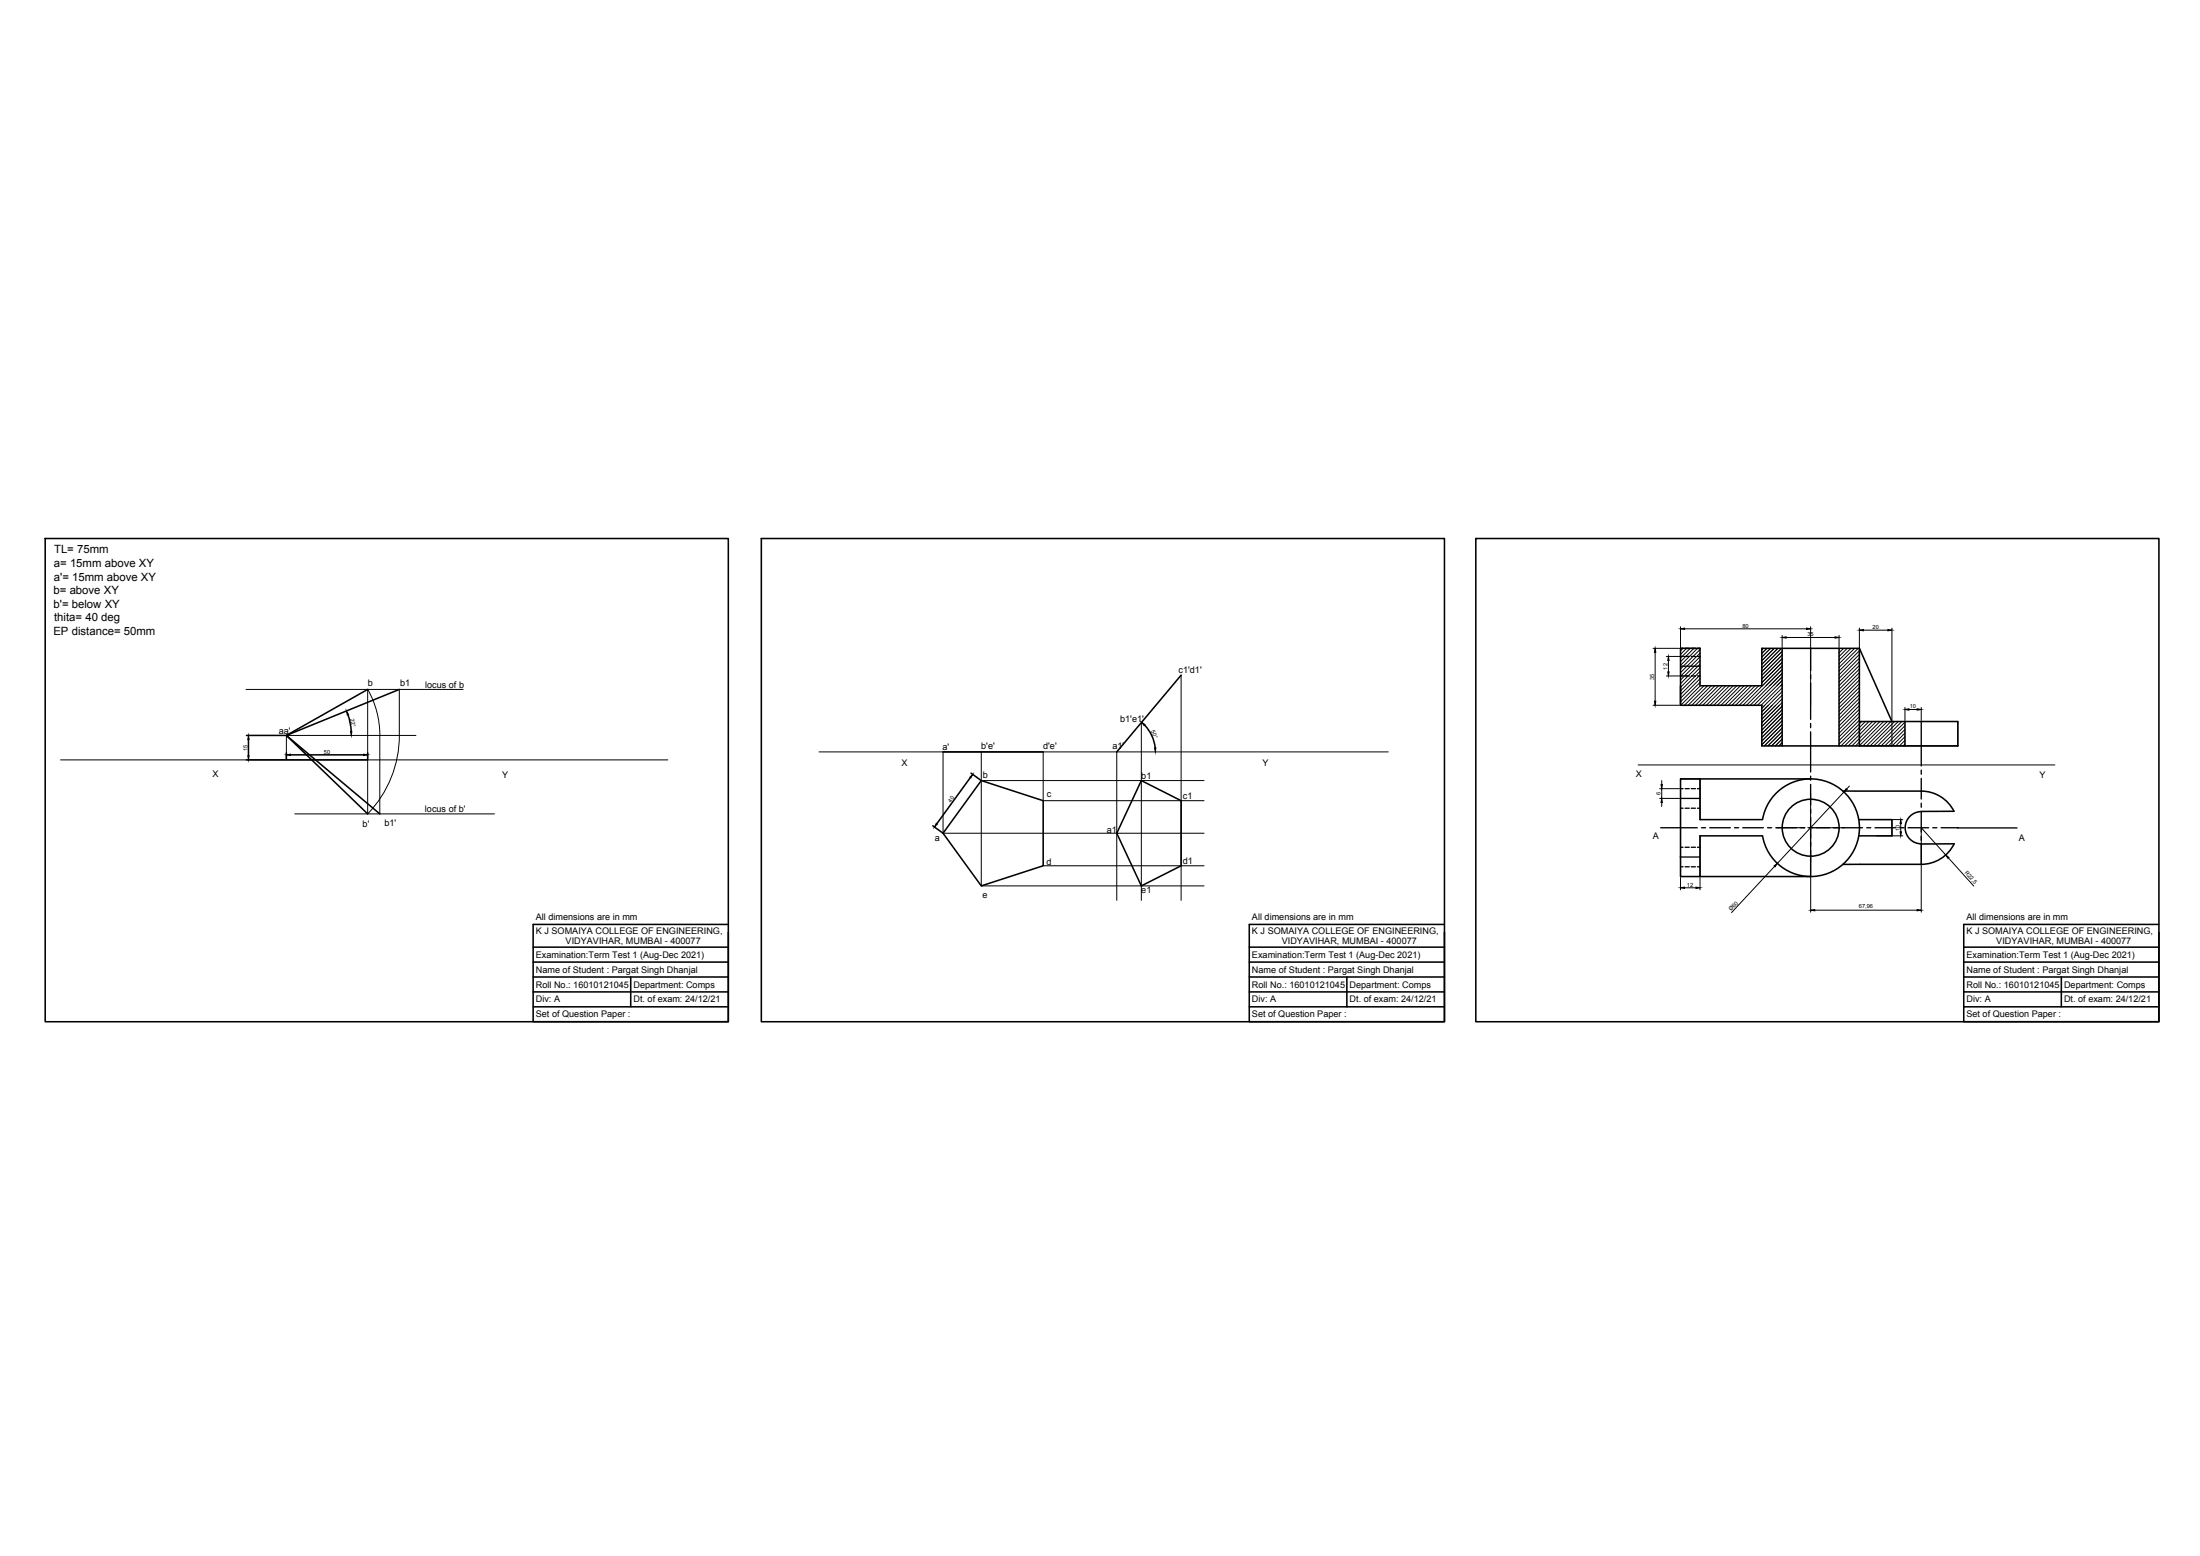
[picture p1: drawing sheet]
<svg xmlns="http://www.w3.org/2000/svg" width="420mm" height="297mm" viewBox="0 0 420 297" stroke-linecap="round" stroke-linejoin="round" font-family="sans-serif">
<!-- layer: 0 -->
<g fill="none" stroke="#000" stroke-width=".3">
<path d="M8.6 102.8h130.5v92.2h-130.5zM145.4 102.8h130.5v92.2h-130.5zM281.9 102.8h130.4v92.2h-130.4zM66.5 136.4l.4 1.6 .2 1.6M70.2 131.6l-15.5 8.8M76.3 131.6l-21.6 8.8M218.6 138.4l.9 1.1 .6 1.2 .5 2.1M225.6 128.9l-12.3 14.6M320.9 130.9v3.7M340.4 123.8v18.6M351.2 123.8v18.6M355.1 123.8h-18.6v7.1h-11.8v-7.1h-3.8v10.8h15.6v7.8h37.4v-4.7h-18.8"/>
<path d="M355.1 123.8v18.6M355.1 123.8l6.2 13.9M363.8 137.7v4.7M47.1 145.1h7.4M47.1 140.4h7.4M47.5 141.2v3.1M54.7 140.4l17.8 15M54.7 145.1h15.5M54.7 140.4l15.5 15M54.7 143.7v1.2M55.5 144.1h13.9M70.2 143.7v1.2"/>
<path d="M178.1 157.6l1.8 1.3M180.1 143.5h19.1M185.3 148.4l-6.4 8.8M185.4 147.6l1.8 1.3M187.4 149l11.8 3.9v12.4l-11.8 3.8-7.3-10zM218 149l7.6 3.9v12.4l-7.6 3.8-4.7-10zM324.7 148.7h21.1M336.5 156.5h-11.8v-7.8h-3.8v18.6h3.8v-7.7h11.8M336.6 156.5a9.3 9.3 0 0 1 14.3-6.3 9.3 9.3 0 0 1 0 15.6 9.3 9.3 0 0 1-14.3-6.2M351.9 151h15a7 7 0 0 1 6.3 3.9h-6.3M355.1 156.5h6.2v3.1h-6.2M366.9 154.9a3.1 3.1 0 0 0-3 3.1 3.1 3.1 0 0 0 3 3.1"/>
<path d="M139.1 176.5h-37.3v18.5h37.3v-17M275.9 176.5h-37.3v18.5h37.3v-17M324.7 167.3h21.1M373.2 161.1h-6.3M373.2 161.1a7 7 0 0 1-6.3 3.9h-15M412.3 176.5h-37.3v18.5h37.3v-17M101.8 180.8h37.3M101.8 183.7h37.3M101.8 186.5h37.3M101.8 189.4h37.3M101.8 192.2h37.3M120.5 186.5v5.7"/>
<path d="M238.6 180.8h37.3M238.6 183.7h37.3M238.6 186.5h37.3M238.6 189.4h37.3M238.6 192.2h37.3M257.2 186.5v5.7M375 180.8h37.3M375 183.7h37.3M375 186.5h37.3M375 189.4h37.3M375 192.2h37.3M393.7 186.5v5.7"/>
<circle cx="345.8" cy="158" r="5.4"/>
</g>
<g fill="none" stroke="#000" stroke-width=".19">
<path d="M320.9 119.7v14.9M345.8 119.7v14.7M355.1 119.9v17.6M361.3 119.9v17.6M47 131.6h41.4M70.2 131.6v23.8a21.6 21.6 0 0 0 6.1-15M70.2 131.6a17.8 17.8 0 0 1 2.3 8.8M76.3 131.6v8.8M218 137.9v34M225.6 128.9v43M315.7 123.8h5M315.7 134.6h5"/>
<path d="M316.1 124.5v9.4M318.2 125.3h4.4M318.2 129h4.4M318.6 126.1v2.2M321.4 123.8l-.5 .4M321.7 120h23.3M322.1 123.8l-1.2 1.1M322.8 123.8l-1.9 1.8M323.5 123.8l-2.6 2.5M324.2 123.8l-3.3 3.2M324.7 124l-3.8 3.7M324.7 124.7l-3.8 3.7"/>
<path d="M324.7 125.4l-3.8 3.7M324.7 126.1l-3.8 3.7M324.7 126.8l-3.8 3.7M324.7 127.5l-3.8 3.7M324.7 128.2l-3.8 3.7M324.7 128.9l-3.8 3.7M324.7 129.6l-3.8 3.7M324.7 130.3l-3.8 3.7M324.7 130.9l-3.7 3.7M325.4 130.9l-3.7 3.7M326.1 130.9l-3.7 3.7M326.8 130.9l-3.7 3.7"/>
<path d="M327.5 130.9l-3.7 3.7M328.2 130.9l-3.7 3.7M328.9 130.9l-3.7 3.7M329.6 130.9l-3.7 3.7M330.3 130.9l-3.7 3.7M331 130.9l-3.7 3.7M331.7 130.9l-3.7 3.7M332.4 130.9l-3.7 3.7M333.1 130.9l-3.7 3.7M333.8 130.9l-3.7 3.7M334.5 130.9l-3.7 3.7M335.2 130.9l-3.7 3.7"/>
<path d="M335.9 130.9l-3.7 3.7M336.6 130.9l3.8-3.8-7.5 7.5M336.7 123.8l-.2 .2M337.3 130.9l3.1-3.1-6.8 6.8M337.4 123.8l-.9 .9M338 130.9l2.4-2.4-6.2 6.1M338.1 123.8l-1.6 1.6M338.7 130.9l1.7-1.7-5.5 5.4M338.8 123.8l-2.3 2.3M339.4 130.9l1-1-4.8 4.7M339.5 123.8l-3 3M340.1 130.9l.3-.3-4.1 4"/>
<path d="M340.2 123.8l-3.7 3.7M340.4 124.3l-3.9 3.9M340.4 125l-3.9 3.9M340.4 125.7l-3.9 3.9M340.4 126.4l-3.9 3.9M340.4 131.3l-3.9 3.9 .5-.6M340.4 132l-3.9 3.9M340.4 132.7l-3.9 3.9M340.4 133.4l-3.9 3.9M340.4 134.1l-3.9 3.9M340.4 134.8l-3.9 3.9M340.4 135.5l-3.9 3.9"/>
<path d="M340.4 136.2l-3.9 3.9M340.4 136.9l-3.9 3.9M340.4 137.6l-3.9 3.9M340.4 138.3l-3.9 3.9M340.4 139l-3.5 3.4M340.4 139.7l-2.8 2.7M340.4 121.3v2.3M341.1 121.7h9.4M351.2 121.3v2.3M351.4 123.8l-.2 .1M352.1 123.8l-.9 .8M352.8 123.8l-1.6 1.5"/>
<path d="M353.5 123.8l-2.3 2.2M354.2 123.8l-3 2.9M354.9 123.8l-3.7 3.6M355.1 124.2l-3.9 3.9M355.1 124.9l-3.9 3.9M355.1 125.6l-3.9 3.9M355.1 126.3l-3.9 3.9M355.1 127l-3.9 3.9M355.1 127.7l-3.9 3.9M355.1 128.4l-3.9 3.9M355.1 129.1l-3.9 3.9M355.1 129.8l-3.9 3.9"/>
<path d="M355.1 130.5l-3.9 3.9M355.1 131.2l-3.9 3.9M355.1 131.9l-3.9 3.9M355.1 132.6l-3.9 3.9M355.1 133.3l-3.9 3.9M355.1 134l-3.9 3.9M355.1 134.7l-3.9 3.9M355.1 135.4l-3.9 3.9M355.1 136.1l-3.9 3.9M355.1 136.8l-3.9 3.9M355.1 137.5l-3.9 3.9M355.1 137.7v4.7h18.8v-4.7"/>
<path d="M355.6 137.7l-4.4 4.4M355.9 120.3h4.6M356.3 137.7l-4.7 4.7M356.9 137.7l-4.6 4.7M357.6 137.7l-4.6 4.7M358.3 137.7l-4.6 4.7M359 137.7l-4.6 4.7M359.7 137.7l-4.6 4.7M360.4 137.7l-4.6 4.7M361.1 137.7l-4.6 4.7M361.3 137.7l.1 4.7 2.4-2.5M361.8 137.7l-4.6 4.7"/>
<path d="M362.5 137.7l-4.6 4.7M363.2 137.7l-4.6 4.7M363.8 137.9l-4.5 4.5M363.8 138.5l-3.8 3.9M363.8 139.2l-3.1 3.2M363.8 135.1v2.4M364.6 135.4h1.5M366.9 135.1v2.4M11.6 145.1h115.9M56.3 155.4h38.1M72.5 140.4v15M79.4 140.4h-24.7v4.7"/>
<path d="M156.4 143.5h108.7M180.1 143.5v15.6h49.9M187.4 143.5v25.6h42.6M187.4 149h42.6M199.2 143.5v9.4h30.8M213.3 143.5v28.4M312.9 146h79.5M317 152.4h3.7M317 150.6h3.7M317.4 149v.8M317.4 150.6v1.8M317.4 153.2v.8"/>
<path d="M320.9 148.7v18.6h3.8v-7.7M320.9 148.7v18.6M320.9 148.7h3.8v7.8M336.5 156.5h.1M336.5 159.6h.1M339.3 158h5.4M340.4 140.4l-2.1 2M340.4 141.1l-1.4 1.3M340.4 141.8l-.7 .6M345.2 158h1.1M345.8 148.7h.1M345.8 151.5v5.4"/>
<path d="M345.8 157.5v16.6M346.9 158h5.4M352.1 151.2l-12.7 13.6M353.2 150.1l-.5 .5M355 156.5h.2M355 159.6h.1M355.1 158h.1M358.4 156.5h5M358.4 159.6h5M361.3 156.5v3.1M363 157.2v1.6M363.8 140.6l-1.7 1.8"/>
<path d="M363.8 141.3l-1 1.1M363.8 142l-.4 .4M366.9 158.2v15.9M366.9 158l4.7 5.2M373.9 158h.1M199.2 165.3h30.8M320.9 167.5v2.4M321.7 169.5h2.2M324.7 167.5v2.4M338.9 165.4l-8.2 8.8M345.8 167.3h.1M346.6 173.8h19.5"/>
<path d="M372.1 163.8l4.9 5.3"/>
</g>
<g fill="#000" stroke="#000" stroke-width=".19">
<path d="M320.9 120l.8-.1v.3zM345 119.9l.8 .1-.8 .2zM66.2 135.7l.4 .7-.3 .1zM66.9 139.6h.3l-.1 .8zM218 137.9l.7 .4-.2 .2zM316.1 123.8l.1 .7h-.2zM316 133.9h.2l-.1 .7zM318.6 125.3l.2 .8h-.3zM318.5 128.3h.3l-.2 .7zM340.4 121.7l.7-.1v.2zM350.5 121.6l.7 .1-.7 .1zM355.1 120.3l.8-.1v.2z"/>
<path d="M360.5 120.2l.8 .1-.8 .1zM363.8 135.4l.8-.1v.3zM366.1 135.3l.8 .1-.8 .2zM47.5 140.4l.1 .8h-.3zM47.3 144.3h.3l-.1 .8zM54.7 144.1l.8-.1v.2zM69.4 144l.8 .1-.8 .1zM178.8 157.2l.2 .1-.5 .6zM185.2 148.4l.6-.6-.4 .7zM220.5 142.8h.2v.7zM317.4 152.4l.1 .8h-.3zM317.2 149.8h.3l-.1 .8z"/>
<path d="M352.6 150.5l.2 .2-.7 .5zM363 156.5l.1 .7h-.2zM362.9 158.8h.2l-.1 .8zM320.9 169.5l.8-.1v.2zM323.9 169.4l.8 .1-.8 .1zM338.8 165.3l.6-.5-.4 .7zM345.8 173.8l.8-.2v.3zM366.1 173.6l.8 .2-.8 .1zM371.6 163.2l.6 .5-.2 .2z"/>
</g>
<g fill="none" stroke="#000" stroke-width=".25">
<path d="M320.9 127.2h3.8M320.9 125.3h.5M320.9 129h.5M321.8 125.3h.8M321.8 129h.8M323 125.3h.8M323 129h.8M324.2 125.3h.5M324.2 129h.5M345.8 123.8v4.2M345.8 128.8v.8M345.8 130.4v6.9"/>
<path d="M345.8 138.1v.8M345.8 139.7v7.7M366.9 137.7v8.5M317.2 158h7M320.9 152.4h3.8M320.9 154.3h.5M320.9 150.6h.5M321.8 154.3h.8M321.8 150.6h.8M323 154.3h.8M323 150.6h.8M324.2 154.3h.5"/>
<path d="M324.2 150.6h.5M324.9 158h.8M326.5 158h4M331.3 158h.7M332.8 158h4M337.6 158h.8M339.1 158h4M343.9 158h.8M345.5 158h3.9M345.8 148.2v.7M345.8 149.7v4M345.8 154.5v.8"/>
<path d="M345.8 156v4M350.2 158h.8M351.8 158h3.9M356.5 158h.8M358.1 158h3.9M362.8 158h.8M364.4 158h3.9M366.9 147v.8M366.9 148.6v3.9M366.9 153.3v.8M366.9 154.9v3.9M366.9 159.6v.8"/>
<path d="M369.1 158h.8M370.7 158h14.5M320.9 163.6h3.8M320.9 165.5h.5M320.9 161.7h.5M321.8 165.5h.8M321.8 161.7h.8M323 165.5h.8M323 161.7h.8M324.2 165.5h.5M324.2 161.7h.5M345.8 160.8v.8"/>
<path d="M345.8 162.4v4.9M366.9 161.2v3.8"/>
</g>
<g font-size="2.2">
<text x="10.3" y="105.7">TL= 75mm</text>
<text x="10.2" y="113.4">b= above XY</text>
<text x="10.3" y="108.3">a= 15mm above XY</text>
<text x="10.3" y="110.8">a'= 15mm above XY</text>
<text x="10.2" y="116">b'= below XY</text>
<text x="10.3" y="118.6">thita= 40 deg</text>
<text x="10.2" y="121.2">EP distance= 50mm</text>
</g>
<g font-size="1.7">
<text x="70.3" y="130.9">b</text>
<text x="76.4" y="130.9">b1</text>
<text x="81.2" y="131.3">locus of b</text>
<text x="225.1" y="128.4">c1'd1'</text>
<text x="213.9" y="137.8">b1'e1'</text>
<text x="53.2" y="140.1">aa'</text>
<text x="180" y="143.1">a'</text>
<text x="187.4" y="143.1">b'e'</text>
<text x="199.2" y="143.1">d'e'</text>
<text x="212.4" y="143.1">a1'</text>
<text x="40.6" y="148.3">X</text>
<text x="95.9" y="148.4">Y</text>
<text x="172.2" y="146.3">X</text>
<text x="187.7" y="148.6">b</text>
<text x="218" y="148.7">b1</text>
<text x="241.1" y="146.2">Y</text>
<text x="312.4" y="148.3">X</text>
<text x="389.5" y="148.5">Y</text>
<text x="81.2" y="155">locus of b'</text>
<text x="199.9" y="152.2">c</text>
<text x="225.9" y="152.5">c1</text>
<text x="69.3" y="157.9">b'</text>
<text x="73.4" y="157.6">b1'</text>
<text x="178.5" y="160.6">a</text>
<text x="211.4" y="159.1">a1</text>
<text x="315.6" y="160.2">A</text>
<text x="385.6" y="160.5">A</text>
<text x="199.9" y="165.1">d</text>
<text x="225.9" y="165">d1</text>
<text x="187.6" y="171.5">e</text>
<text x="218" y="170.5">e1</text>
<text x="102.3" y="178.3">K J SOMAIYA COLLEGE OF ENGINEERING,</text>
<text x="102.3" y="175.6">All dimensions are in mm</text>
<text x="239.1" y="178.3">K J SOMAIYA COLLEGE OF ENGINEERING,</text>
<text x="239.1" y="175.6">All dimensions are in mm</text>
<text x="375.6" y="178.3">K J SOMAIYA COLLEGE OF ENGINEERING,</text>
<text x="375.6" y="175.6">All dimensions are in mm</text>
<text x="102.3" y="182.8">Examination:Term Test 1 (Aug-Dec 2021)</text>
<text x="102.3" y="185.7">Name of Student : Pargat Singh Dhanjal</text>
<text x="108" y="180.1">VIDYAVIHAR, MUMBAI - 400077</text>
<text x="239.1" y="182.8">Examination:Term Test 1 (Aug-Dec 2021)</text>
<text x="239.1" y="185.7">Name of Student : Pargat Singh Dhanjal</text>
<text x="244.8" y="180.1">VIDYAVIHAR, MUMBAI - 400077</text>
<text x="375.6" y="182.8">Examination:Term Test 1 (Aug-Dec 2021)</text>
<text x="375.6" y="185.7">Name of Student : Pargat Singh Dhanjal</text>
<text x="381.3" y="180.1">VIDYAVIHAR, MUMBAI - 400077</text>
<text x="102.3" y="188.5">Roll No.: 16010121045</text>
<text x="102.3" y="191.4">Div: A</text>
<text x="121" y="188.5">Department: Comps</text>
<text x="121" y="191.4">Dt. of exam: 24/12/21</text>
<text x="239.1" y="188.5">Roll No.: 16010121045</text>
<text x="239.1" y="191.4">Div: A</text>
<text x="257.7" y="188.5">Department: Comps</text>
<text x="257.7" y="191.4">Dt. of exam: 24/12/21</text>
<text x="375.6" y="188.5">Roll No.: 16010121045</text>
<text x="375.6" y="191.4">Div: A</text>
<text x="394.2" y="188.5">Department: Comps</text>
<text x="394.2" y="191.4">Dt. of exam: 24/12/21</text>
<text x="102.3" y="194.2">Set of Question Paper :</text>
<text x="239.1" y="194.2">Set of Question Paper :</text>
<text x="375.6" y="194.2">Set of Question Paper :</text>
</g>
<g font-size="1.1">
<text x="332.8" y="119.8">80</text>
<text x="345.2" y="121.5">35</text>
<text x="357.6" y="120.1">20</text>
<text x="315.9" y="129.8" transform="rotate(-90 315.9 129.8)">35</text>
<text x="318.4" y="127.8" transform="rotate(-90 318.4 127.8)">12</text>
<text x="66.9" y="137.2" transform="rotate(79 66.9 137.2)">22°</text>
<text x="364.7" y="135.2">10</text>
<text x="47.3" y="143.4" transform="rotate(-90 47.3 143.4)">15</text>
<text x="61.9" y="143.9">50</text>
<text x="219.8" y="139.6" transform="rotate(65 219.8 139.6)">50°</text>
<text x="181.6" y="153.2" transform="rotate(-54 181.6 153.2)">40</text>
<text x="317.1" y="151.8" transform="rotate(-90 317.1 151.8)">6</text>
<text x="362.8" y="158.7" transform="rotate(-90 362.8 158.7)">10</text>
<text x="375.2" y="166.7" transform="rotate(48 375.2 166.7)">R22,5</text>
<text x="322.2" y="169.3">12</text>
<text x="330.6" y="173.9" transform="rotate(-47 330.6 173.9)">Ø60</text>
<text x="355" y="173.4">67,96</text>
</g>
</svg>
